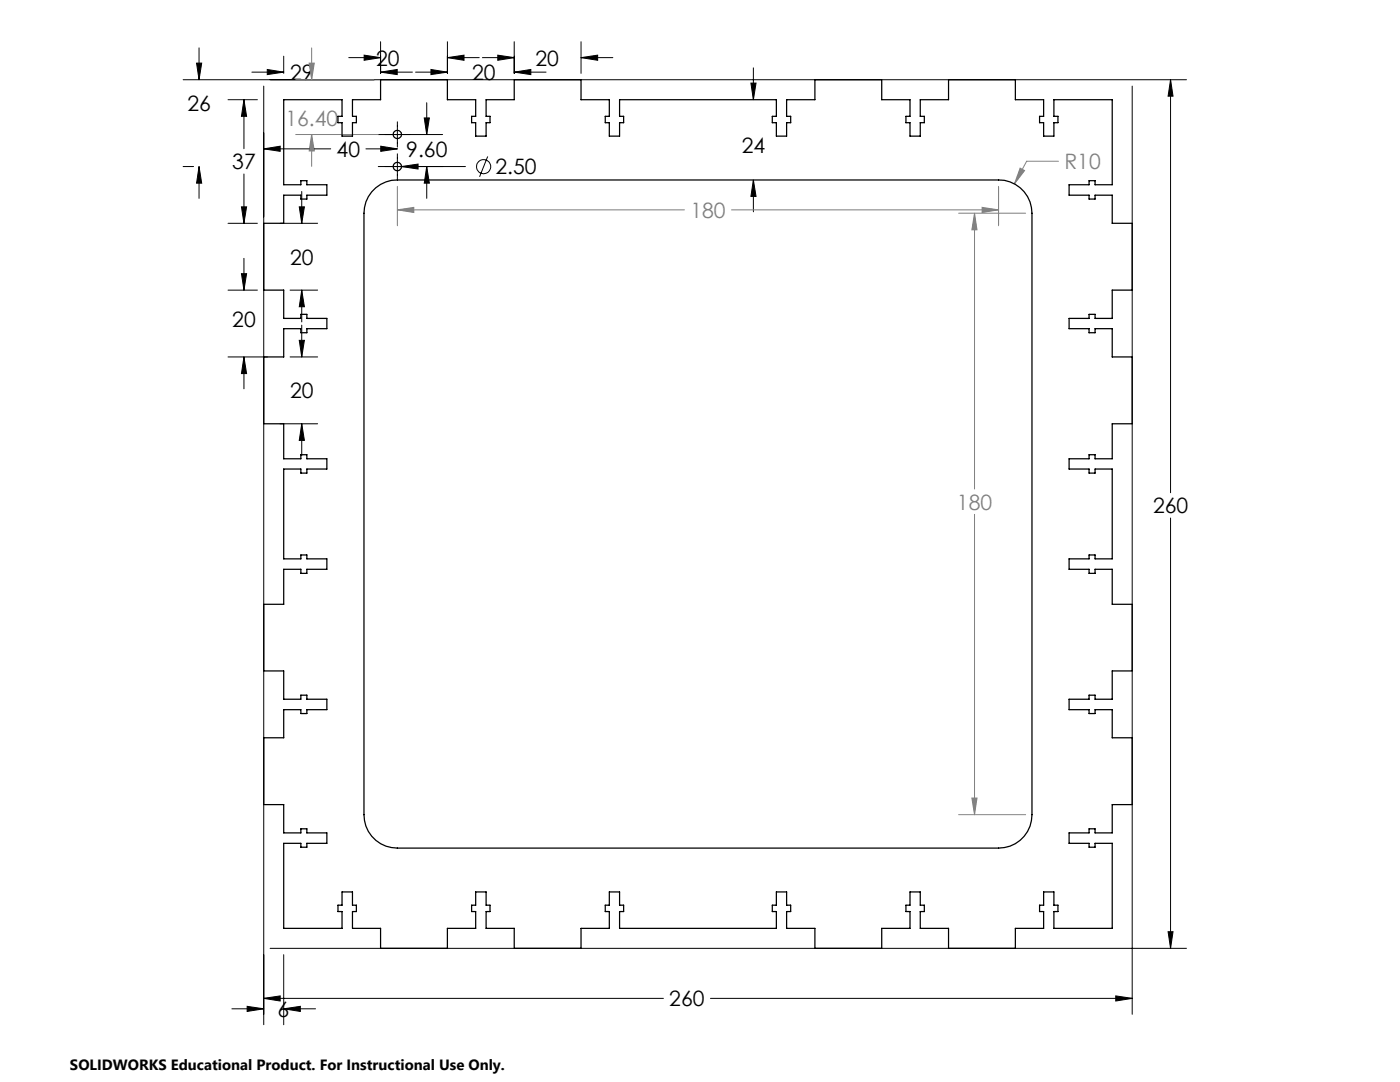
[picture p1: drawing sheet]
<svg xmlns="http://www.w3.org/2000/svg" width="279mm" height="216mm" viewBox="0 0 279 216" stroke-linecap="round" stroke-linejoin="round" font-family="sans-serif">
<g fill="none" stroke="#000" stroke-width=".2">
<path d="M36.5 15.9h200.3M39.2 12.6h1.1l-.6 3.3zM39.7 9.6v6.3M45.5 19.9h5.9M48.7 19.9l.5 3.3h-1zM48.7 19.9v9.8M50.3 14.4h6.3M52.6 17.2v187.3M53.3 13.9l3.3 .5-3.3 .5zM56.6 11.2v3.4M69.6 11.5h6.4M72.7 11l3.3 .5-3.3 .5z"/>
<path d="M76 8.3v6.3M76 14.4h6.3M76 14.4l3.3-.5v1zM82.9 14.4h6.4M86 13.9l3.3 .5-3.3 .5zM89.3 8.3v6.3M89.3 11.5h6.3M89.3 11.5l3.3-.5v1zM96.3 11.5h6.3M99.3 11l3.3 .5-3.3 .5zM102.6 8.3v6.3M102.6 14.4h6.4"/>
<path d="M102.6 14.4l3.3-.5v1zM116 11.5h6.3M116 8.3v6.3M116 11.5l3.3-.5v1zM149.9 16.6h1l-.5 3.3zM150.4 13.5v6.4M226 17.2v185.2M233.6 15.9v82.4M233.6 15.9l.5 3.3h-1zM36.5 33.2h2.1M39.7 33.2v6.4M39.7 33.2l.6 3.3h-1.1z"/>
<path d="M48.7 34.7v9.9M52.6 29.7h13.4M52.6 29.7l3.3-.5v1zM60.2 38.2v6.4M73 29.7h6.3M75.5 26.8h12.8M75.5 33.2h17.4M76 29.2l3.3 .5-3.3 .5zM79.3 24.3v5.1M79.3 30.7v5.1M80.1 33.2l3.3-.5v1zM84.7 23.5h1l-.5 3.3z"/>
<path d="M85.2 20.5v6.3M85.2 33.2v6.4M85.2 33.2l.5 3.3h-1zM97.3 31.2l-1.6 4.1M150.4 35.9v6.4M150.4 35.9l.5 3.3h-1zM45.5 44.6h5.9M45.5 57.9h5.9M48.2 54.6h1l-.5 3.3zM48.2 41.3h1l-.5 3.3zM48.7 51.5v6.4M55.9 44.6h7.5"/>
<path d="M57.9 57.9h5.5M59.7 41.3h1l-.5 3.3zM60.2 57.9v6.3M60.2 57.9l.5 3.3h-1zM45.5 71.2h7.9M48.7 71.2l.5 3.3h-1zM48.7 71.2v6.4M57.9 71.2h5.5M59.7 67.9h1l-.5 3.3zM60.2 64.9v6.3M55.9 84.6h7.5M60.2 84.6v6.3"/>
<path d="M60.2 84.6l.5 3.3h-1zM233.6 103.4v85.8M52.6 199.2h79.8M52.6 199.2l3.3-.5v1zM53.9 189.2h182.9M56.6 190.5v14M141.8 199.2h84.2M222.7 198.7l3.3 .5-3.3 .5zM233.1 185.9h1l-.5 3.3zM46.3 201.3h6.3M49.3 200.8l3.3 .5-3.3 .5zM56.6 201.3l3.3-.5v1z"/>
<path d="M56.6 201.3h6.4"/>
<circle cx="96.5" cy="33.3" r="1.42"/>
</g>
<g fill="none" stroke="#808080" stroke-width=".2">
<path d="M59 15.9h15.7M61.7 12.6h1l-.5 3.3zM62.2 9.6v6.3M59 26.8h16.5M62.2 26.8l.5 3.3h-1zM62.2 26.8v6.4M79.3 37.2v7.8M199.3 37.2v7.8M203.6 33.5l.9 .5-2 2.7zM211.2 32.2h-6.3l-2.4 4.5M79.3 41.9l3.3-.5v1zM79.3 41.9h57.3"/>
<path d="M146 41.9h53.3M191.3 42.5h13.4M194.5 42.5l.5 3.4h-1zM194.5 42.5v55.1M196 41.4l3.3 .5-3.3 .5zM194.5 102.6v60M194 159.2h1l-.5 3.4zM191.3 162.6h13.4"/>
</g>
<path d="M233.1 185.9h1l-.5 3.3zM233.6 15.9l.5 3.3h-1zM52.6 199.2l3.3-.5v1zM222.7 198.7l3.3 .5-3.3 .5zM89.3 11.5l3.3-.5v1zM72.7 11l3.3 .5-3.3 .5zM99.3 11l3.3 .5-3.3 .5zM116 11.5l3.3-.5v1zM86 13.9l3.3 .5-3.3 .5zM102.6 14.4l3.3-.5v1zM56.6 201.3l3.3-.5v1zM49.3 200.8l3.3 .5-3.3 .5zM59.7 41.3h1l-.5 3.3zM60.2 57.9l.5 3.3h-1zM60.2 84.6l.5 3.3h-1zM59.7 67.9h1l-.5 3.3zM48.7 71.2l.5 3.3h-1zM48.2 54.6h1l-.5 3.3zM48.2 41.3h1l-.5 3.3zM48.7 19.9l.5 3.3h-1zM76 14.4l3.3-.5v1zM53.3 13.9l3.3 .5-3.3 .5zM150.4 35.9l.5 3.3h-1zM149.9 16.6h1l-.5 3.3zM52.6 29.7l3.3-.5v1zM76 29.2l3.3 .5-3.3 .5zM39.7 33.2l.6 3.3h-1.1zM39.2 12.6h1.1l-.6 3.3zM80.1 33.2l3.3 .5v-1zM85.2 33.2l.5 3.3h-1zM84.7 23.5h1l-.5 3.3z" fill="#000"/>
<path d="M203.6 33.5l-1.1 3.2 2-2.7zM196 41.4l3.3 .5-3.3 .5zM79.3 41.9l3.3-.5v1zM194 159.2h1l-.5 3.4zM194.5 42.5l.5 3.4h-1zM62.2 26.8l.5 3.3h-1zM61.7 12.6h1l-.5 3.3z" fill="#808080"/>
<g fill="none" stroke="#000" stroke-width=".25">
<path d="M56.6 19.9h11.7v3.3h-.8v1.3h.8v2.7h2v-2.7h.8v-1.3h-.8v-3.3h5.7v-4h13.3v4h5.6v3.3h-.8v1.3h.8v2.7h2.1v-2.7h.8v-1.3h-.8v-3.3h5.6v-4h13.4v4h5.6v3.3h-.8v1.3h.8v2.7h2v-2.7h.9v-1.3h-.9v-3.3h31.3v3.3h-.8v1.3h.8v2.7h2.1v-2.7h.8v-1.3h-.8v-3.3h5.6v-4h13.4v4h5.6v3.3h-.8v1.3h.8v2.7h2.1v-2.7h.8v-1.3h-.8v-3.3h5.6v-4h13.3v4h5.7v3.3h-.8v1.3h.8v2.7h2v-2.7h.8v-1.3h-.8v-3.3h11.7v17h-3.5v-.8h-1.2v.8h-3.9v2h3.9v.8h1.2v-.8h3.5v5.7h4v13.3h-4v5.6h-3.5v-.8h-1.2v.8h-3.9v2.1h3.9v.8h1.2v-.8h3.5v5.6h4v13.4h-4v6.9h-3.5v-.8h-1.2v.8h-3.9v2.1h3.9v.8h1.2v-.8h3.5v17.9h-3.5v-.8h-1.2v.8h-3.9v2.1h3.9v.8h1.2v-.8h3.5v7h4v13.3h-4v5.6h-3.5v-.8h-1.2v.8h-3.9v2.1h3.9v.8h1.2v-.8h3.5v5.6h4v13.3h-4v5.7h-3.5v-.8h-1.2v.8h-3.9v2.1h3.9v.8h1.2v-.8h3.5v16.9h-11.7v-3.3h.8v-1.3h-.8v-2.6h-2v2.6h-.8v1.3h.8v3.3h-5.7v4h-13.3v-4h-5.6v-3.3h.8v-1.3h-.8v-2.6h-2.1v2.6h-.8v1.3h.8v3.3h-5.6v4h-13.4v-4h-5.6v-3.3h.8v-1.3h-.8v-2.6h-2.1v2.6h-.8v1.3h.8v3.3h-31.3v-3.3h.9v-1.3h-.9v-2.6h-2v2.6h-.8v1.3h.8v3.3h-5.6v4h-13.4v-4h-5.6v-3.3h.8v-1.3h-.8v-2.6h-2.1v2.6h-.8v1.3h.8v3.3h-5.6v4h-13.3v-4h-5.7v-3.3h.8v-1.3h-.8v-2.6h-2v2.6h-.8v1.3h.8v3.3h-11.7v-16.9h3.4v.8h1.2v-.8h4v-2.1h-4v-.8h-1.2v.8h-3.4v-5.7h-4v-13.3h4v-5.6h3.4v.8h1.2v-.8h4v-2.1h-4v-.8h-1.2v.8h-3.4v-5.6h-4v-13.3h4v-7h3.4v.8h1.2v-.8h4v-2.1h-4v-.8h-1.2v.8h-3.4v-17.9h3.4v.8h1.2v-.8h4v-2.1h-4v-.8h-1.2v.8h-3.4v-6.9h-4v-13.4h4v-5.6h3.4v.8h1.2v-.8h4v-2.1h-4v-.8h-1.2v.8h-3.4v-5.6h-4v-13.3h4v-5.7h3.4v.8h1.2v-.8h4v-2h-4v-.8h-1.2v.8h-3.4zM74.2 38.3a6.6 6.6 0 0 1 5.1-2.4h120a6.6 6.6 0 0 1 6.7 6.6v120.1a6.6 6.6 0 0 1-6.7 6.6h-120a6.6 6.6 0 0 1-6.7-6.6v-120.1a6.5 6.5 0 0 1 1.6-4.2z"/>
<circle cx="79.3" cy="33.2" r=".84"/>
<circle cx="79.3" cy="26.8" r=".84"/>
</g>
<g font-size="4.2">
<text x="57.9" y="16">29</text>
<text x="75.1" y="13.1">20</text>
<text x="94.2" y="16">20</text>
<text x="106.8" y="13.1">20</text>
<text x="37.4" y="22.1">26</text>
<text x="46.4" y="33.8">37</text>
<text x="67.2" y="31.3">40</text>
<text x="81.1" y="31.3">9.60</text>
<text x="98.9" y="34.8">2.50</text>
<text x="148" y="30.6">24</text>
<text x="57.9" y="52.9">20</text>
<text x="46.4" y="65.2">20</text>
<text x="57.9" y="79.3">20</text>
<text x="230.1" y="102.4">260</text>
<text x="55.4" y="202.9">6</text>
<text x="133.6" y="200.8">260</text>
</g>
<g font-size="4.2" fill="#808080">
<text x="57" y="25.2">16.40</text>
<text x="212.4" y="33.8">R10</text>
<text x="137.8" y="43.5">180</text>
<text x="191" y="101.7">180</text>
</g>
<text font-size="3" x="14" y="213.5">SOLIDWORKS Educational Product. For Instructional Use Only.</text>
</svg>
